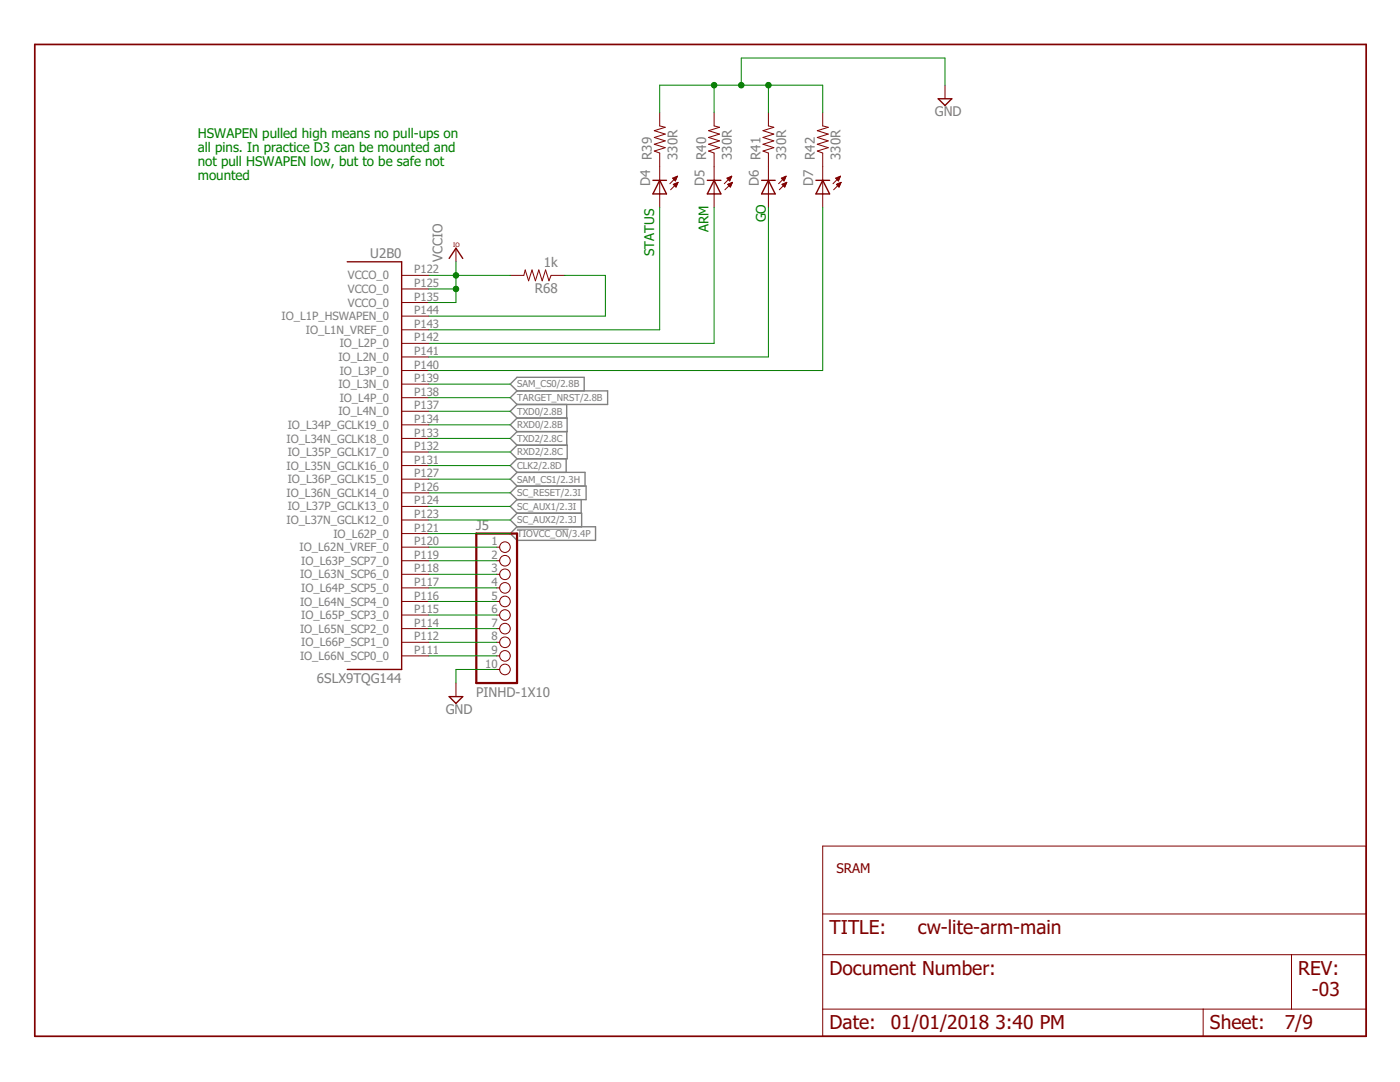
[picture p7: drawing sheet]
<svg xmlns="http://www.w3.org/2000/svg" width="279mm" height="216mm" viewBox="0 0 279 216" stroke-linecap="round" stroke-linejoin="round" font-family="sans-serif">
<g fill="none" stroke="#808080" stroke-width=".28">
<path d="M103.2 78l-1.4-1.4 1.4-1.3h13.4v2.7M103.2 78h18.1v2.7h-18.1M103.2 78l-1.4 1.4 1.4 1.3M103.2 80.7l-1.4 1.4 1.4 1.3M103.2 83.4h10v2.7h-10M103.2 83.4l-1.4 1.4 1.4 1.3M103.2 88.8l-1.4 1.4 1.4 1.3M103.2 88.8h10v2.7h-10M103.2 91.5l-1.4 1.4 1.4 1.4M103.2 94.3h13.6v2.7M103.2 94.3l-1.4 1.3 1.4 1.4M103.2 97h13.8v2.7h-13.8"/>
<path d="M103.2 97l-1.4 1.3 1.4 1.4M103.2 99.7l-1.4 1.3 1.4 1.4M103.2 86.1l-1.4 1.4 1.4 1.3M113 91.5v2.8M113.1 80.7v2.7M113.1 86.1v2.7M116 99.7v2.7M103.2 102.4h12.9v2.7M103.2 102.4l-1.4 1.4 1.4 1.3M103.2 105.1h15.7v2.7h-15.7l-1.4-1.3z"/>
</g>
<path d="M103.2 105.6h10.3" fill="none" stroke="#808080" stroke-width=".2"/>
<path d="M6.9 8.9h265.7v197.9h-265.7z" fill="none" stroke="#800000" stroke-width=".34"/>
<g fill="none" stroke="#800000" stroke-width=".2">
<path d="M188.6 17v2.7M131.7 22.4v2.7l1.1 .3-2.2 .7 2.2 .7-2.2 .6 2.2 .7-2.2 .7 2.2 .7-2.2 .6 1.1 .4v10.9M134.2 35.6l1-.4-.4 .9zM134.3 35.7h.7M134.3 35.5h.7M134.4 36.8l.9-.4-.4 .9zM134.4 36.8h.7M134.5 35.8h.4M134.6 37h.5M134.6 36.7h.6M134.6 35.9h.3M134.6 35.4h.5"/>
<path d="M134.7 37.1h.3M134.7 36h.1M134.8 37.2h.2M134.9 36.6h.3M134.9 35.3h.2M135.2 36.4h.1M135.2 35.2l-1.5 1.5M135.3 36.4l-1.5 1.5M142.5 22.4v2.7l1.1 .3-2.2 .7 2.2 .7-2.2 .6 2.2 .7-2.2 .7 2.2 .7-2.2 .6 1.1 .4v10.9M145.1 35.6l.9-.4-.4 .9zM145.2 35.7h.6M145.2 35.5h.7"/>
<path d="M145.2 36.8l1-.4-.4 .9zM145.3 36.8h.7M145.3 35.8h.5M145.4 37h.5M145.4 36.7h.6M145.4 35.9h.3M145.5 35.4h.4M145.5 37.1h.4M145.6 36h.1M145.7 37.2h.1M145.7 36.6h.4M145.8 35.3h.2"/>
<path d="M146 36.4h.1M146 35.2l-1.5 1.5M146.2 36.4l-1.5 1.5M153.4 22.4v2.7l1 .3-2.1 .7 2.1 .7-2.1 .6 2.1 .7-2.1 .7 2.1 .7-2.1 .6 1.1 .4v10.9M155.9 35.6l1-.4-.4 .9zM156 35.7h.7M156 35.5h.7M156.1 36.8l.9-.4-.4 .9zM156.1 36.8h.7M156.1 35.8h.5M156.3 37h.5M156.3 36.7h.6"/>
<path d="M156.3 35.9h.2M156.3 35.4h.5M156.4 37.1h.3M156.4 36h.1M156.5 37.2h.2M156.6 36.6h.3M156.6 35.3h.2M156.9 36.4h.1M156.9 35.2l-1.5 1.5M157 36.4l-1.5 1.5M164.2 22.4v2.7l1.1 .3-2.2 .7 2.2 .7-2.2 .6 2.2 .7-2.2 .7 2.2 .7-2.2 .6 1.1 .4v10.9M166.8 35.6l.9-.4-.4 .9z"/>
<path d="M166.9 35.7h.6M166.9 35.5h.7M166.9 36.8l1-.4-.5 .9zM167 36.8h.7M167 35.8h.4M167.1 37h.5M167.1 36.7h.6M167.1 35.9h.3M167.2 35.4h.4M167.2 37.1h.4M167.3 36h.1M167.3 37.2h.2"/>
<path d="M167.4 36.6h.4M167.5 35.3h.2M167.7 36.4h.1M167.7 35.2l-1.5 1.5M167.9 36.4l-1.5 1.5M80.2 54.9h5.4M80.2 57.7h5.4M91 49.5v2.7M101.8 54.9h2.7l.3-1 .7 2.1 .7-2.1 .6 2.1 .7-2.1 .7 2.1 .7-2.1 .7 2.1 .4-1.1h2.7M80.2 60.4h5.4M80.2 63.1h5.4M80.2 65.8h5.4"/>
<path d="M80.2 68.5h5.4M80.2 71.2h5.4M80.2 73.9h5.4M80.2 76.6h5.4M80.2 79.4h5.4M80.2 82.1h5.4M80.2 84.8h5.4M80.2 87.5h5.4M80.2 90.2h5.4M80.2 92.9h5.4M80.2 95.6h5.4M80.2 98.3h5.4"/>
<path d="M80.2 101h5.4M80.2 103.8h5.4M80.2 106.5h5.4M80.2 109.2h5.4M80.2 111.9h5.4M80.2 114.6h5.4M80.2 117.3h5.4M99.1 109.2h.6M99.1 111.9h.6M99.1 114.6h.6M99.1 117.3h.6M80.2 120h5.4"/>
<path d="M80.2 122.7h5.4M80.2 125.4h5.4M80.2 128.2h5.4M80.2 130.9h5.4M91 136.3v2.7M99.1 120h.6M99.1 122.7h.6M99.1 125.4h.6M99.1 128.2h.6M99.1 130.9h.6M99.1 133.6h.6M164.2 168.8h108.4v38h-108.4z"/>
<path d="M164.2 190.5h108.4M164.2 182.4h108.4M257.7 190.5v10.9M164.2 201.4h108.4M240.1 201.4v5.4"/>
<circle cx="100.8" cy="114.6" r="1.06"/>
<circle cx="100.8" cy="109.2" r="1.06"/>
<circle cx="100.8" cy="117.3" r="1.06"/>
<circle cx="100.8" cy="111.9" r="1.06"/>
<circle cx="100.8" cy="122.7" r="1.06"/>
<circle cx="100.8" cy="130.9" r="1.06"/>
<circle cx="100.8" cy="133.6" r="1.06"/>
<circle cx="100.8" cy="120" r="1.06"/>
<circle cx="100.8" cy="125.4" r="1.06"/>
<circle cx="100.8" cy="128.2" r="1.06"/>
</g>
<path d="M187.2 19.7h2.7l-1.3 1.4zM130.3 36h2.7M131.7 36l1.3 2.7h-2.7zM141.2 36h2.7M142.5 36l1.4 2.7h-2.7zM152 36h2.7M153.4 36l1.3 2.7h-2.7zM162.8 36h2.8M164.2 36l1.4 2.7h-2.8zM69.3 52.2h10.9v81.4h-10.9M89.6 51.6l1.4-2.1 1.4 2.1M89.6 139h2.8l-1.4 1.4z" fill="none" stroke="#800000" stroke-width=".28"/>
<path d="M95.1 106.5h8.1v29.8h-8.1z" fill="none" stroke="#800000" stroke-width=".44"/>
<g fill="none" stroke="#008000" stroke-width=".2">
<path d="M142.5 17v5.4M147.9 17v-5.4h40.7v5.4M153.4 17v5.4M131.7 22.4v-5.4h32.5v5.4M85.6 57.7h5.4M85.6 54.9h16.2M91 52.2v8.2h-5.4M112.7 54.9h8.1v8.2h-35.2M131.7 41.4v24.4h-46.1M142.5 41.4v27.1h-56.9M153.4 41.4v29.8h-67.8M164.2 41.4v32.5h-78.6"/>
<path d="M85.6 76.6h16.2M85.6 79.4h16.2M85.6 82.1h16.2M85.6 84.8h16.2M85.6 90.2h16.2M85.6 92.9h16.2M85.6 95.6h16.2M85.6 98.3h16.2M85.6 87.5h16.2M85.6 101h16.2M85.6 103.8h16.2M85.6 109.2h13.5"/>
<path d="M85.6 111.9h13.5M85.6 114.6h13.5M85.6 117.3h13.5M85.6 106.5h16.2M85.6 120h13.5M85.6 122.7h13.5M85.6 125.4h13.5M85.6 128.2h13.5M85.6 130.9h13.5M99.1 133.6h-8.1v2.7"/>
</g>
<g fill="#008000" stroke="#008000" stroke-width=".2">
<circle cx="91" cy="57.7" r=".55"/>
<circle cx="91" cy="54.9" r=".55"/>
<circle cx="142.5" cy="17" r=".55"/>
<circle cx="153.4" cy="17" r=".55"/>
<circle cx="147.9" cy="17" r=".55"/>
</g>
<g font-size="3.8" fill="#800000">
<text x="165.6" y="186.4">TITLE:</text>
<text x="183.2" y="186.4">cw-lite-arm-main</text>
<text x="165.6" y="194.6">Document Number:</text>
<text x="259.1" y="194.6">REV:</text>
<text x="261.8" y="198.6">-03</text>
<text x="165.6" y="205.4">Date:</text>
<text x="177.8" y="205.4">01/01/2018</text>
<text x="198.6" y="205.4">3:40 PM</text>
<text x="241.5" y="205.4">Sheet:</text>
<text x="256.4" y="205.4">7/9</text>
</g>
<g font-size="2.7" fill="#808080">
<text x="186.6" y="23.1">GND</text>
<text x="130.1" y="31.9" transform="rotate(-90 130.1 31.9)">R39</text>
<text x="135.2" y="31.9" transform="rotate(-90 135.2 31.9)">330R</text>
<text x="140.9" y="31.9" transform="rotate(-90 140.9 31.9)">R40</text>
<text x="146" y="31.9" transform="rotate(-90 146 31.9)">330R</text>
<text x="151.8" y="31.9" transform="rotate(-90 151.8 31.9)">R41</text>
<text x="156.9" y="31.9" transform="rotate(-90 156.9 31.9)">330R</text>
<text x="162.6" y="31.9" transform="rotate(-90 162.6 31.9)">R42</text>
<text x="167.7" y="31.9" transform="rotate(-90 167.7 31.9)">330R</text>
<text x="129.8" y="37.1" transform="rotate(-90 129.8 37.1)">D4</text>
<text x="140.6" y="37.1" transform="rotate(-90 140.6 37.1)">D5</text>
<text x="151.5" y="37.1" transform="rotate(-90 151.5 37.1)">D6</text>
<text x="162.3" y="37.1" transform="rotate(-90 162.3 37.1)">D7</text>
<text x="73.9" y="51.4">U2B0</text>
<text x="88.3" y="52.2" transform="rotate(-90 88.3 52.2)">VCCIO</text>
<text x="108.5" y="53.3">1k</text>
<text x="106.8" y="58.5">R68</text>
<text x="95.1" y="105.8">J5</text>
<text x="63.3" y="136.3">6SLX9TQG144</text>
<text x="89" y="142.4">GND</text>
<text x="95.1" y="139">PINHD-1X10</text>
</g>
<g font-size="2.7" fill="#008000">
<text x="39.5" y="27.5">HSWAPEN pulled high means no pull-ups on</text>
<text x="39.5" y="30.3">all pins. In practice D3 can be mounted and</text>
<text x="39.5" y="33.1">not pull HSWAPEN low, but to be safe not</text>
<text x="39.5" y="36">mounted</text>
<text x="141.4" y="46.3" transform="rotate(-90 141.4 46.3)">ARM</text>
<text x="152.8" y="44.4" transform="rotate(-90 152.8 44.4)">GO</text>
<text x="130.6" y="51.2" transform="rotate(-90 130.6 51.2)">STATUS</text>
</g>
<text font-size="2.7" fill="#800000" x="166.9" y="174.2">SRAM</text>
<g font-size="2.3" fill="#808080">
<text x="69.4" y="55.8">VCCO_0</text>
<text x="69.4" y="58.5">VCCO_0</text>
<text x="82.6" y="54.6">P122</text>
<text x="82.6" y="57.3">P125</text>
<text x="82.6" y="60">P135</text>
<text x="56.2" y="63.9">IO_L1P_HSWAPEN_0</text>
<text x="69.4" y="61.2">VCCO_0</text>
<text x="82.6" y="62.7">P144</text>
<text x="82.6" y="65.4">P143</text>
<text x="61" y="66.6">IO_L1N_VREF_0</text>
<text x="67.8" y="69.3">IO_L2P_0</text>
<text x="82.6" y="68.1">P142</text>
<text x="82.6" y="70.8">P141</text>
<text x="67.5" y="72">IO_L2N_0</text>
<text x="67.5" y="77.5">IO_L3N_0</text>
<text x="67.8" y="74.7">IO_L3P_0</text>
<text x="82.6" y="73.6">P140</text>
<text x="82.6" y="76.3">P139</text>
<text x="67.5" y="82.9">IO_L4N_0</text>
<text x="67.8" y="80.2">IO_L4P_0</text>
<text x="82.6" y="79">P138</text>
<text x="82.6" y="81.7">P137</text>
<text x="57.2" y="88.3">IO_L34N_GCLK18_0</text>
<text x="57.4" y="85.6">IO_L34P_GCLK19_0</text>
<text x="82.6" y="84.4">P134</text>
<text x="82.6" y="87.1">P133</text>
<text x="82.6" y="89.8">P132</text>
<text x="57.2" y="93.7">IO_L35N_GCLK16_0</text>
<text x="57.4" y="91">IO_L35P_GCLK17_0</text>
<text x="82.6" y="92.5">P131</text>
<text x="82.6" y="95.2">P127</text>
<text x="57.2" y="99.1">IO_L36N_GCLK14_0</text>
<text x="57.4" y="96.4">IO_L36P_GCLK15_0</text>
<text x="57.4" y="101.9">IO_L37P_GCLK13_0</text>
<text x="82.6" y="98">P126</text>
<text x="82.6" y="100.7">P124</text>
<text x="57.2" y="104.6">IO_L37N_GCLK12_0</text>
<text x="66.5" y="107.3">IO_L62P_0</text>
<text x="82.6" y="103.4">P123</text>
<text x="82.6" y="106.1">P121</text>
<text x="59.8" y="110">IO_L62N_VREF_0</text>
<text x="60.1" y="112.7">IO_L63P_SCP7_0</text>
<text x="82.6" y="108.8">P120</text>
<text x="82.6" y="111.5">P119</text>
<text x="98.1" y="108.8">1</text>
<text x="98.1" y="111.5">2</text>
<text x="59.9" y="115.4">IO_L63N_SCP6_0</text>
<text x="60.1" y="118.1">IO_L64P_SCP5_0</text>
<text x="82.6" y="114.2">P118</text>
<text x="82.6" y="116.9">P117</text>
<text x="82.6" y="119.6">P116</text>
<text x="98.1" y="114.2">3</text>
<text x="98.1" y="116.9">4</text>
<text x="98.1" y="119.6">5</text>
<text x="59.9" y="120.8">IO_L64N_SCP4_0</text>
<text x="60.1" y="123.5">IO_L65P_SCP3_0</text>
<text x="82.6" y="122.4">P115</text>
<text x="82.6" y="125.1">P114</text>
<text x="98.1" y="122.4">6</text>
<text x="98.1" y="125.1">7</text>
<text x="59.9" y="126.3">IO_L65N_SCP2_0</text>
<text x="59.9" y="131.7">IO_L66N_SCP0_0</text>
<text x="60.1" y="129">IO_L66P_SCP1_0</text>
<text x="82.6" y="127.8">P112</text>
<text x="82.6" y="130.5">P111</text>
<text x="98.1" y="127.8">8</text>
<text x="98.1" y="130.5">9</text>
<text x="96.8" y="133.2">10</text>
</g>
<g font-size="1.9" fill="#808080">
<text x="103.2" y="77.3">SAM_CS0/2.8B</text>
<text x="103.2" y="80">TARGET_NRST/2.8B</text>
<text x="103.2" y="82.7">TXD0/2.8B</text>
<text x="103.2" y="85.5">RXD0/2.8B</text>
<text x="103.2" y="88.2">TXD2/2.8C</text>
<text x="103.2" y="90.9">RXD2/2.8C</text>
<text x="103.2" y="93.6">CLK2/2.8D</text>
<text x="103.2" y="96.3">SAM_CS1/2.3H</text>
<text x="103.2" y="99">SC_RESET/2.3I</text>
<text x="103.2" y="101.7">SC_AUX1/2.3I</text>
<text x="103.2" y="104.4">SC_AUX2/2.3J</text>
<text x="103.2" y="107.1">TIOVCC_ON/3.4P</text>
</g>
<text font-size="1.2" fill="#800000" x="90.5" y="49.3">IO</text>
</svg>
